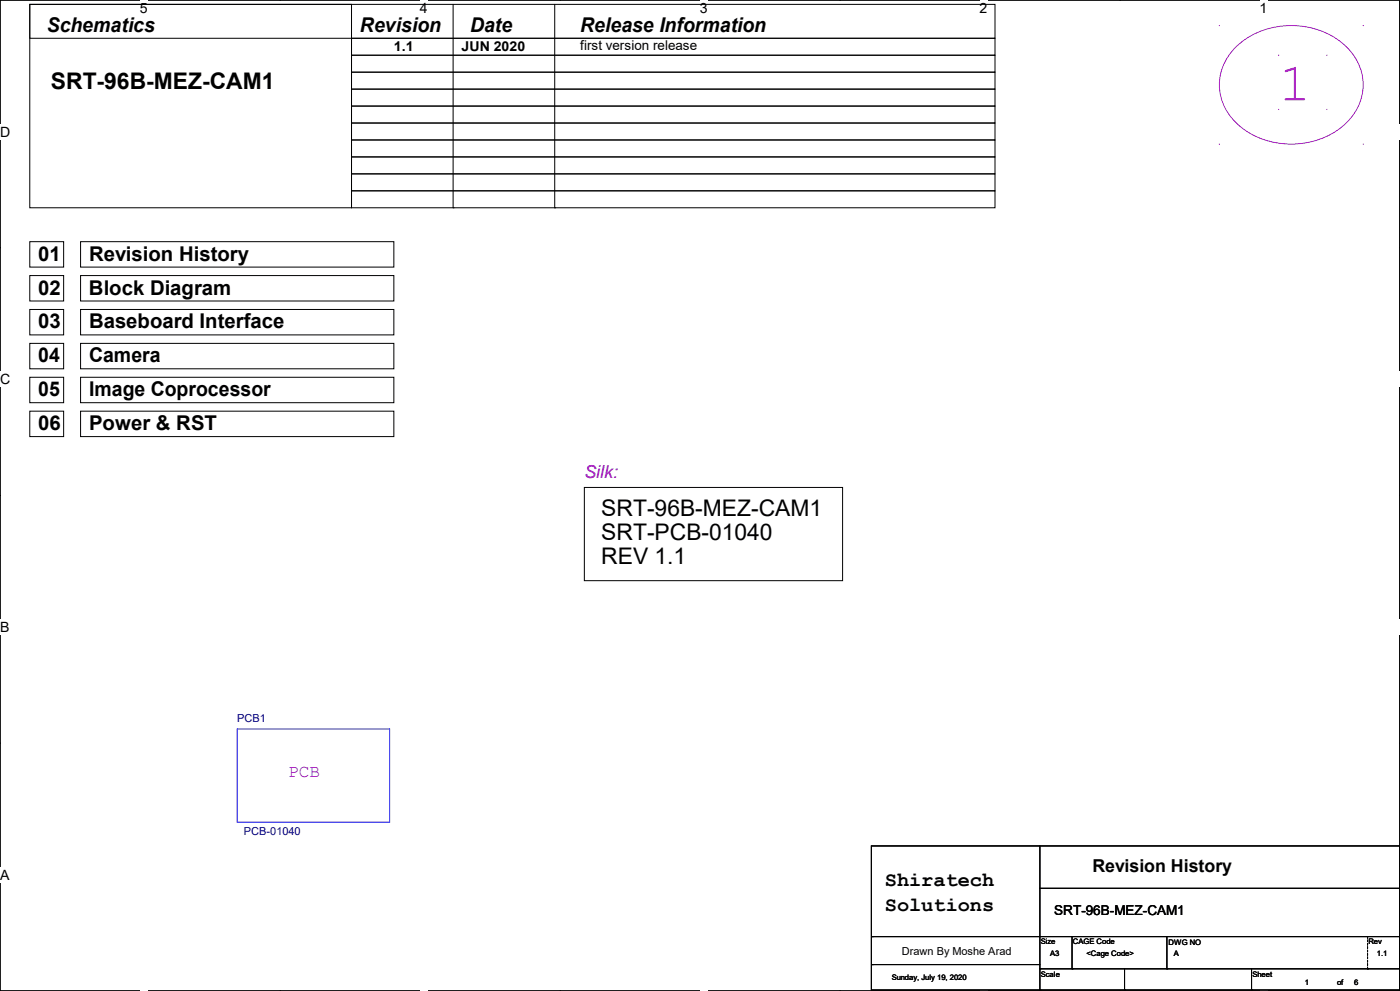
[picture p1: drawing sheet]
<svg xmlns="http://www.w3.org/2000/svg" width="420mm" height="297mm" viewBox="0 0 420 297" stroke-linecap="round" stroke-linejoin="round" font-family="sans-serif">
<path d="M0 0h419.9v297h-419.9z" fill="none" stroke="#000" stroke-width=".3"/>
<g fill="#fff">
<path d="M42 0h2.4v4.8h-2.4z"/>
<path d="M42 297h2.4z"/>
</g>
<path d="M84 0h.1M84 297h.1" fill="none" stroke="#000" stroke-width=".3"/>
<g fill="#fff">
<path d="M125.9 0h2.4v4.8h-2.4z"/>
<path d="M125.9 297h2.4z"/>
</g>
<path d="M168 0h.1M168 297h.1" fill="none" stroke="#000" stroke-width=".3"/>
<g fill="#fff">
<path d="M209.9 0h2.4v4.8h-2.4z"/>
<path d="M209.9 297h2.4z"/>
</g>
<path d="M251.9 0h.1M251.9 297h.1" fill="none" stroke="#000" stroke-width=".3"/>
<g fill="#fff">
<path d="M293.9 0h2.3v4.8h-2.3z"/>
<path d="M293.9 297h2.3z"/>
</g>
<path d="M335.9 0h.1M335.9 297h.1" fill="none" stroke="#000" stroke-width=".3"/>
<g fill="#fff">
<path d="M377.9 0h2.3v4.8h-2.3z"/>
<path d="M377.9 297h2.3z"/>
<path d="M0 37.1h3.1v4.8h-3.1z"/>
<path d="M419.9 37.1l.1 4.8z"/>
<path d="M0 111.3h3.1v4.8h-3.1z"/>
<path d="M419.9 111.3l.1 4.8z"/>
</g>
<path d="M0 74.3h.1M419.9 74.3h.1" fill="none" stroke="#000" stroke-width=".3"/>
<g fill="#fff">
<path d="M0 185.6h2.9v4.7h-2.9z"/>
<path d="M419.9 185.6l.1 4.7z"/>
</g>
<path d="M0 148.5h.1M419.9 148.5h.1" fill="none" stroke="#000" stroke-width=".3"/>
<g fill="#fff">
<path d="M0 259.8h2.9v4.7h-2.9z"/>
<path d="M419.8 259.8h.2v4.7h-.2z"/>
</g>
<path d="M8.9 1.3h96.6v61h-96.6zM8.9 1.3h289.6v10.2h-289.6zM0 222.7h.1M419.9 222.7h.1" fill="none" stroke="#000" stroke-width=".3"/>
<path d="M370.9 14a24.5 24.5 0 0 1 34.1 1.2 15.5 15.5 0 0 1-2.4 22.8 24.6 24.6 0 0 1-32.9-2.3 15.4 15.4 0 0 1 1.2-21.7z" fill="none" stroke="#f0f" stroke-width=".3"/>
<path d="M365.6 7.5h.4v.3h-.4zM408.8 7.5h.4v.3h-.4zM408.8 43.1h.4v.3h-.4zM365.6 43.1h.4v.3h-.4z" fill-rule="evenodd" fill="#f0f"/>
<g fill="none" stroke="#000" stroke-width=".3">
<path d="M105.5 11.5h193v5.1h-193zM105.5 16.6h193v5h-193zM135.9 1.3v61M166.4 1.3v61M105.5 21.6h193v5.1h-193zM105.5 26.7h193v5.1h-193zM105.5 31.8h193v5.1h-193zM105.5 36.9h193v5.1h-193zM105.5 42h193v5h-193zM105.5 47h193v5.1h-193zM105.5 52.1h193v5.1h-193zM105.5 57.2h193v5.1h-193z"/>
<path d="M8.9 72.4h10.2v7.7h-10.2zM24.2 72.4h94v7.7h-94zM135.9 62.3h.1M166.4 62.3h.1M8.9 92.8h10.2v7.6h-10.2zM8.9 82.6h10.2v7.6h-10.2zM24.2 92.8h94v7.6h-94zM24.2 82.6h94v7.6h-94zM8.9 102.9h10.2v7.6h-10.2zM8.9 113.1h10.2v7.6h-10.2zM24.2 113.1h94v7.6h-94zM24.2 102.9h94v7.6h-94z"/>
<path d="M8.9 123.2h10.2v7.7h-10.2zM24.2 123.2h94v7.7h-94zM175.3 146.1h77.5v27.9h-77.5z"/>
</g>
<path d="M383.4 16.4h.4v.3h-.4zM397.9 16.4h.3v.3h-.3zM397.9 32.6h.3v.4h-.3zM383.4 32.6h.4v.4h-.4z" fill-rule="evenodd" fill="#f0f"/>
<g fill="none" stroke="#000" stroke-width=".3">
<path d="M261.4 253.5h158.5v43.2h-158.5zM312 253.5v43.2M312 266.2h107.9M419.9 266.2h.1M261.7 289.1h.1M261.7 280.7h.1M261.7 289.1h50.3M261.7 280.7h158.2M312 290.4h.1M312 296.7h.1M312 290.4h107.9M321.6 290.4h.1"/>
<path d="M321.6 280.7v9.7M337.4 296.7h.1M337.4 290.4v6.3M350.1 290.4h.1M350.1 280.7v9.7M375.5 296.7h.1M375.5 290.4v6.3"/>
</g>
<path d="M410.3 280.7v9.7M410.3 290.4h.1" fill="none" stroke="#000" stroke-width=".3" stroke-dasharray=".5"/>
<path d="M71.2 218.5h45.7v27.9h-45.7z" fill="none" stroke="#00f" stroke-width=".3"/>
<text font-size="16.3" fill="#f0f" x="383.6" y="30.1">1</text>
<g font-size="6.9">
<text x="15.3" y="26.8">SRT-96B-MEZ-CAM1</text>
<text x="180.4" y="154.8">SRT-96B-MEZ-CAM1</text>
<text x="180.4" y="161.8">SRT-PCB-01040</text>
<text x="180.4" y="168.9">REV 1.1</text>
</g>
<g font-size="6.1">
<text x="14" y="9.5">Schematics</text>
<text x="108" y="9.5">Revision</text>
<text x="141" y="9.5">Date</text>
<text x="174" y="9.5">Release Information</text>
<text x="11.5" y="78.1">01</text>
<text x="26.7" y="78.1">Revision History</text>
<text x="11.5" y="88.3">02</text>
<text x="26.7" y="88.3">Block Diagram</text>
<text x="11.5" y="98.4">03</text>
<text x="26.7" y="98.4">Baseboard Interface</text>
<text x="11.5" y="108.6">04</text>
<text x="26.7" y="108.6">Camera</text>
<text x="11.5" y="118.7">05</text>
<text x="26.7" y="118.7">Image Coprocessor</text>
<text x="11.5" y="128.9">06</text>
<text x="26.7" y="128.9">Power &amp; RST</text>
<text x="265.5" y="265.5">Shiratech</text>
<text x="265.5" y="273.1">Solutions</text>
</g>
<g font-size="5.3" fill="#8000ff">
<text x="175.3" y="143.3">Silk:</text>
<text x="86.4" y="232.9">PCB</text>
</g>
<text font-size="5.3" x="327.7" y="261.5">Revision History</text>
<g font-size="4.2">
<text x="42" y="3.9">5</text>
<text x="125.9" y="3.9">4</text>
<text x="209.9" y="3.9">3</text>
<text x="293.9" y="3.9">2</text>
<text x="377.9" y="3.9">1</text>
<text x="0" y="40.9">D</text>
<text x="0" y="115.1">C</text>
<text x="0" y="189.4">B</text>
<text x="0" y="263.6">A</text>
<text x="419.9" y="263.6">A</text>
</g>
<g font-size="4.1">
<text x="118.2" y="15.2">1.1</text>
<text x="138.5" y="15.2">JUN 2020</text>
<text x="174" y="15.1">first version release</text>
<text x="316.3" y="274.2">SRT-96B-MEZ-CAM1</text>
</g>
<g font-size="3.3" fill="#000080">
<text x="71.2" y="216.4">PCB1</text>
<text x="73.2" y="250.4">PCB-01040</text>
</g>
<text font-size="3.3" x="270.6" y="286.2">Drawn By Moshe Arad</text>
<g font-size="2.3">
<text x="312.2" y="283">Size</text>
<text x="315" y="286.6">A3</text>
<text x="321.9" y="283">CAGE Code</text>
<text x="325.9" y="286.6">&lt;Cage Code&gt;</text>
<text x="350.6" y="283.3">DWG NO</text>
<text x="352.1" y="286.6">A</text>
<text x="410.5" y="283">Rev</text>
<text x="413.1" y="286.6">1.1</text>
<text x="267.5" y="293.7">Sunday, July 19, 2020</text>
<text x="312.2" y="292.7">Scale</text>
<text x="375.7" y="292.7">Sheet</text>
<text x="391.5" y="295.2">1</text>
<text x="401.1" y="295.2">of</text>
<text x="406.2" y="295.2">6</text>
</g>
</svg>
